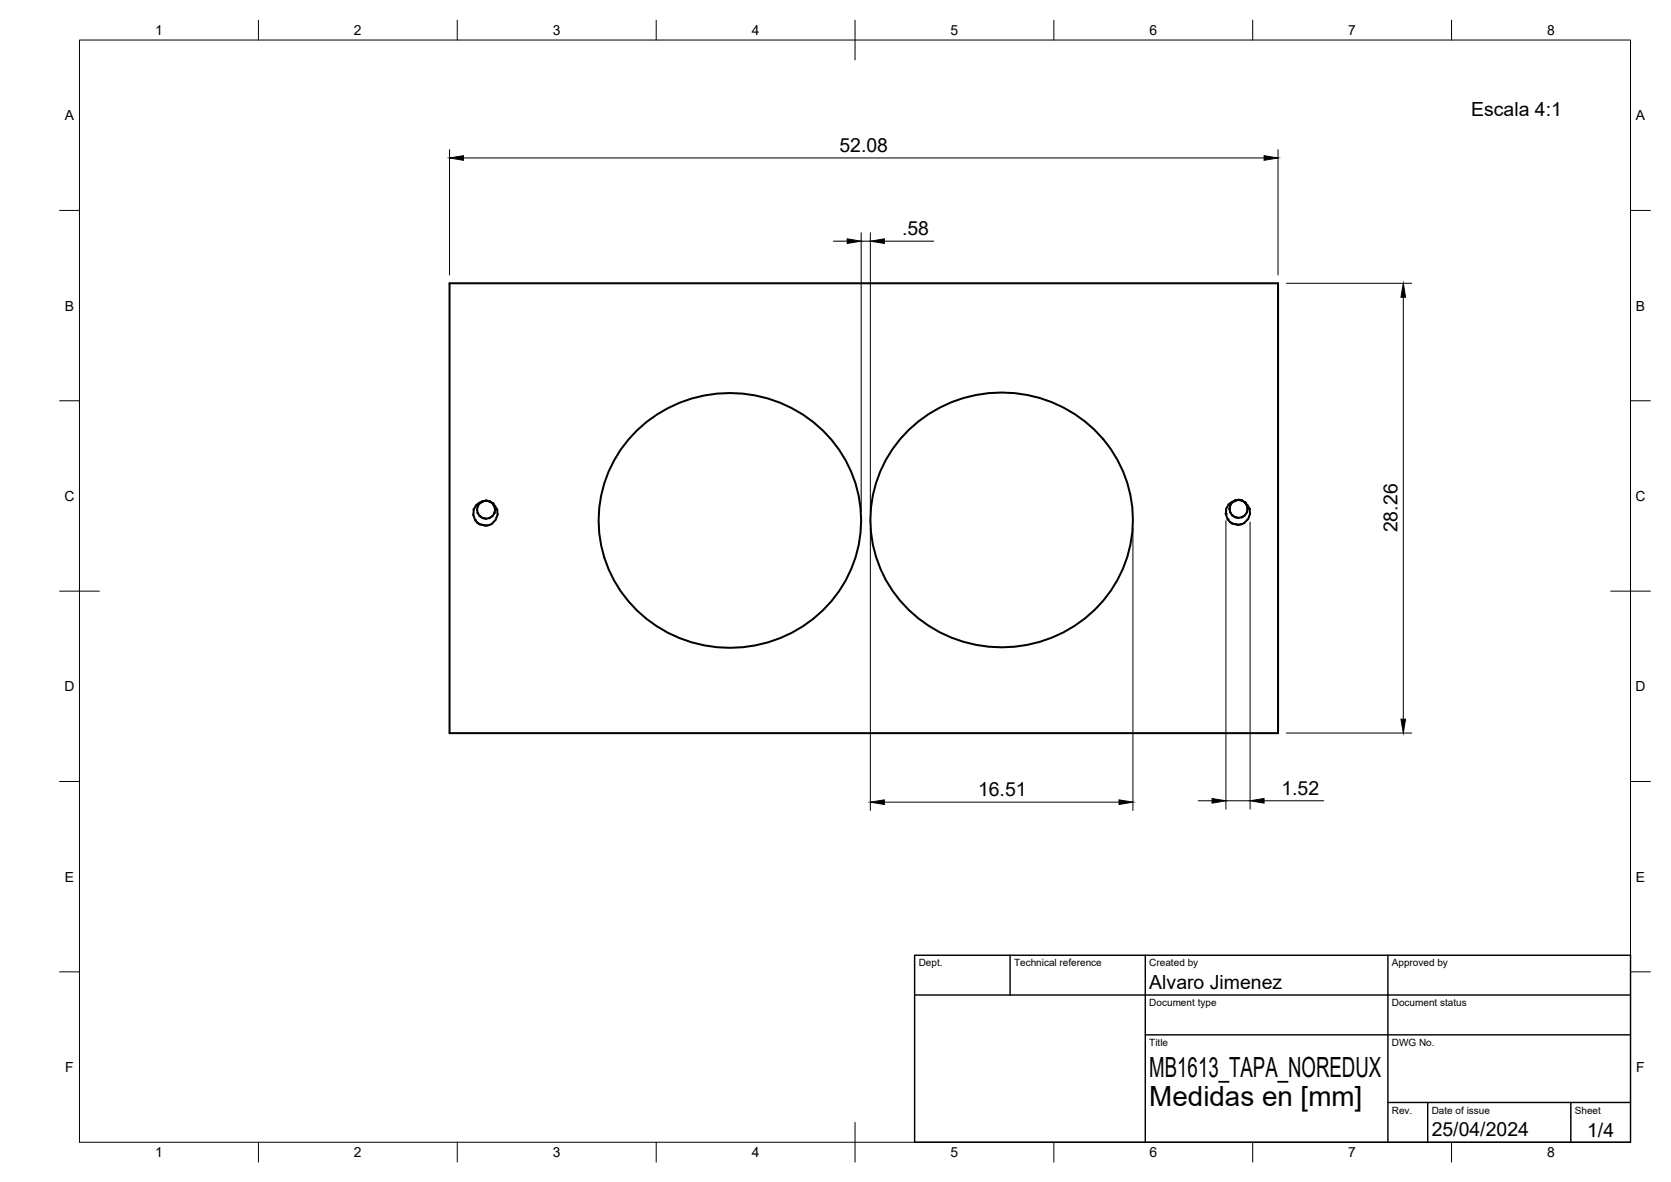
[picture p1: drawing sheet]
<svg xmlns="http://www.w3.org/2000/svg" width="420mm" height="297mm" viewBox="0 0 420 297" stroke-linecap="round" stroke-linejoin="round" font-family="sans-serif">
<!-- layer: Visible -->
<g fill="none" stroke="#000" stroke-width=".51">
<path d="M113 71.2h208.4v113h-208.4zM160.2 108.1a33.5 33.5 0 0 1 53.8 10.4 31.9 31.9 0 0 1-24.1 43.7 32.7 32.7 0 0 1-39.4-31.4 31.5 31.5 0 0 1 9.7-22.7zM228.5 108a33.5 33.5 0 0 1 53.9 10.4 31.9 31.9 0 0 1-24.1 43.7 33 33 0 0 1-38.8-25.2 31.5 31.5 0 0 1 9-28.9zM120 128l.1 .9M120 128h.1M120 131.3l.6 .4M120.1 128.9l.8 1M120.1 128.9l.1 .1M120.1 127.2v.3M120.1 127.2l-.1 .8M120.1 127.2h.1M120.6 129.7l.7 .5"/>
<path d="M120.6 131.7a3.2 3.2 0 0 0 2.4 .2M120.6 126.4l-.5 .8M120.6 126.4v.1M120.7 126.4l.6-.4zM120.7 126.4h-.1M121 131.9l1.2 .2M121.3 130.2l.9 .2 .9-.2M121.3 130.2l.9 .2M121.4 126l-.7 .4M121.6 125.9l-.2 .1M122.2 125.8l-.8 .2M122.3 125.8l-1.8 .6a2.77 2.77 0 0 0-1.5 2.9v.1a2.73 2.73 0 0 0 1 1.9"/>
<path d="M122.3 125.8h-.2M122.3 125.8l.8 .2M122.3 125.8l.8 .2 .7 .5 .7 .6 .5 1M122.7 125.9l.4 .1M123 131.9l-.7 .2M123.1 126h.1M123.2 126l.7 .5M123.2 130.1l-.1 .1M123.9 126.5l.4 .7M124.1 126.9l.2 .3M124.3 127.1v.1M124.3 127.2l.2 .9"/>
<path d="M124.3 127.2h.1M124.4 128.7l-.6 1-.7 .5M124.4 127.6l.1 .5M124.5 128.2l-.2 .8M124.5 128.1v.1M124.5 128.1h.1M125 128.2l.1 1.1M125.1 129.3a3.4 3.4 0 0 1-1.4 2.4l-.7 .2M309.2 127.8l.1 .9M309.2 127.9l.1 .6M309.2 131.2l.6 .4M309.3 128.7l.8 1"/>
<path d="M309.3 127l-.1 .9M309.3 128.7l.1 .1M309.3 127v.3M309.8 129.5l.7 .5 .9 .2 .8-.2M310.2 131.6l1.2 .3M310.5 130l.9 .1M310.5 125.8l-.7 .5M310.6 125.8l-1 .5a3.3 3.3 0 0 0-1.4 2.8 2.86 2.86 0 0 0 1 2.1l.6 .4M310.6 125.8l.9-.2 .8 .2 .8 .5M310.6 125.8l-.8 .4-.5 .8M310.8 125.7l-.2 .1M311.3 125.6l1 .2 .7 .5"/>
<path d="M311.4 125.6l-.8 .2M312 125.7l.3 .1M312.2 131.7l-.7 .2M312.2 130h.1M312.6 129.8l-.3 .2M313 126.3h.1M313.1 126.3l.2 .3a2.76 2.76 0 0 1 .7 3.5l-.1 .3a3.1 3.1 0 0 1-4.1 1.2M313.1 126.3l.4 .7M313.3 126.7l.2 .3M313.5 127v.1M313.5 127h.1M313.5 127.1l.2 .8"/>
<path d="M313.6 128.5l-.1 .3M313.7 127.9a2.24 2.24 0 0 1-1.4 2.1M313.7 127.9v.1"/>
</g>
<g fill="#000">
<circle cx="119.5" cy="130.7" r=".25"/>
<circle cx="121.4" cy="126" r=".25"/>
<circle cx="123.9" cy="126.5" r=".25"/>
<circle cx="308.2" cy="129.1" r=".25"/>
<circle cx="308.7" cy="130.5" r=".25"/>
<circle cx="310.6" cy="125.8" r=".25"/>
<circle cx="313.1" cy="126.3" r=".25"/>
</g>
<!-- layer: BORDER -->
<g fill="none" stroke="#000" stroke-width=".25">
<path d="M20 10.1h390v276.9h-390zM65 5.1v5M115 5.1v5M165 5.1v5M215 5.1v10M265 5.1v5M315 5.1v5M365 5.1v5M15 52.9h5M410 52.9h5M15 100.7h5M410 100.7h5"/>
<path d="M15 148.6h10M405 148.6h10M15 196.4h5M410 196.4h5M15 244.2h5M410 244.2h5M65 287v5M115 287v5M165 287v5M215 282.1v9.9M265 287v5M315 287v5"/>
<path d="M365 287v5"/>
</g>
<!-- layer: TITLEBLOCK -->
<path d="M230 240.1h180v46.9h-180zM230 250h180M254 240.1v9.9M288 240.1v46.9M349 240.1v46.9M288 260.1h122M349 277.1h61M359 277.1v9.9M395 277.1v9.9" fill="none" stroke="#000" stroke-width=".36"/>
<!-- layer: FD_Dimensions -->
<g fill="none" stroke="#000" stroke-width=".25">
<path d="M113 37.6v31.5M116.5 39.7h201.3M321.4 37.6v31.5M216.5 58.5v70.2M218.8 58.5v70.1M209.5 60.6h3.5M216.5 60.6h2.3M222.4 60.6h12.4M323.4 71.2h31.5M352.8 74.7v106M218.8 132.8v70.9M284.9 132.8v70.9"/>
<path d="M308.3 130.9v72.4M314.3 131.2v72.1M323.4 184.2h31.5M222.4 201.6h59M301.3 201.2h3.5M308.3 201.2h6M317.8 201.2h15"/>
</g>
<path d="M113 39.7l3.5-.6v1.2zM317.8 39.1l3.6 .6-3.6 .6zM213 60l3.5 .6-3.5 .6zM218.8 60.6l3.6-.6v1.2zM352.8 71.2l.6 3.5h-1.1zM352.3 180.7h1.1l-.6 3.5zM218.8 201.6l3.6-.6v1.2zM281.4 201l3.5 .6-3.5 .6zM304.8 200.7l3.5 .5-3.5 .6zM314.3 201.2l3.5-.5v1.1z" fill="#000" stroke="#000" stroke-width=".25"/>
<g font-size="7">
<text x="289" y="270.6">MB1613_TAPA_NOREDUX</text>
<text x="289" y="278.1">Medidas en [mm]</text>
</g>
<g font-size="4.9">
<text x="369.9" y="29.2">Escala 4:1</text>
<text x="211.1" y="38.2">52.08</text>
<text x="226.8" y="59.1">.58</text>
<text x="351.4" y="133.8" transform="rotate(-90 351.4 133.8)">28.26</text>
<text x="245.9" y="200.1">16.51</text>
<text x="322.2" y="199.8">1.52</text>
<text x="289" y="248.5">Alvaro Jimenez</text>
<text x="360" y="285.5">25/04/2024</text>
<text x="399.1" y="285.7">1/4</text>
</g>
<g font-size="3.5">
<text x="39" y="8.8">1</text>
<text x="89" y="8.8">2</text>
<text x="139" y="8.8">3</text>
<text x="189" y="8.8">4</text>
<text x="239" y="8.8">5</text>
<text x="289" y="8.8">6</text>
<text x="339" y="8.8">7</text>
<text x="389" y="8.8">8</text>
<text x="16.3" y="30.2">A</text>
<text x="411.3" y="30.2">A</text>
<text x="16.3" y="78">B</text>
<text x="411.3" y="78">B</text>
<text x="16.2" y="125.9">C</text>
<text x="411.2" y="125.9">C</text>
<text x="16.2" y="173.7">D</text>
<text x="411.2" y="173.7">D</text>
<text x="16.3" y="221.6">E</text>
<text x="411.3" y="221.6">E</text>
<text x="16.4" y="269.4">F</text>
<text x="411.4" y="269.4">F</text>
<text x="39" y="290.8">1</text>
<text x="89" y="290.8">2</text>
<text x="139" y="290.8">3</text>
<text x="189" y="290.8">4</text>
<text x="239" y="290.8">5</text>
<text x="289" y="290.8">6</text>
<text x="339" y="290.8">7</text>
<text x="389" y="290.8">8</text>
</g>
<g font-size="2.5">
<text x="231" y="242.9">Dept.</text>
<text x="255" y="242.9">Technical reference</text>
<text x="289" y="242.9">Created by</text>
<text x="350" y="242.9">Approved by</text>
<text x="289" y="252.8">Document type</text>
<text x="350" y="252.8">Document status</text>
<text x="289" y="262.9">Title</text>
<text x="350" y="262.9">DWG No.</text>
<text x="350" y="279.9">Rev.</text>
<text x="360" y="279.9">Date of issue</text>
<text x="396" y="279.9">Sheet</text>
</g>
</svg>
